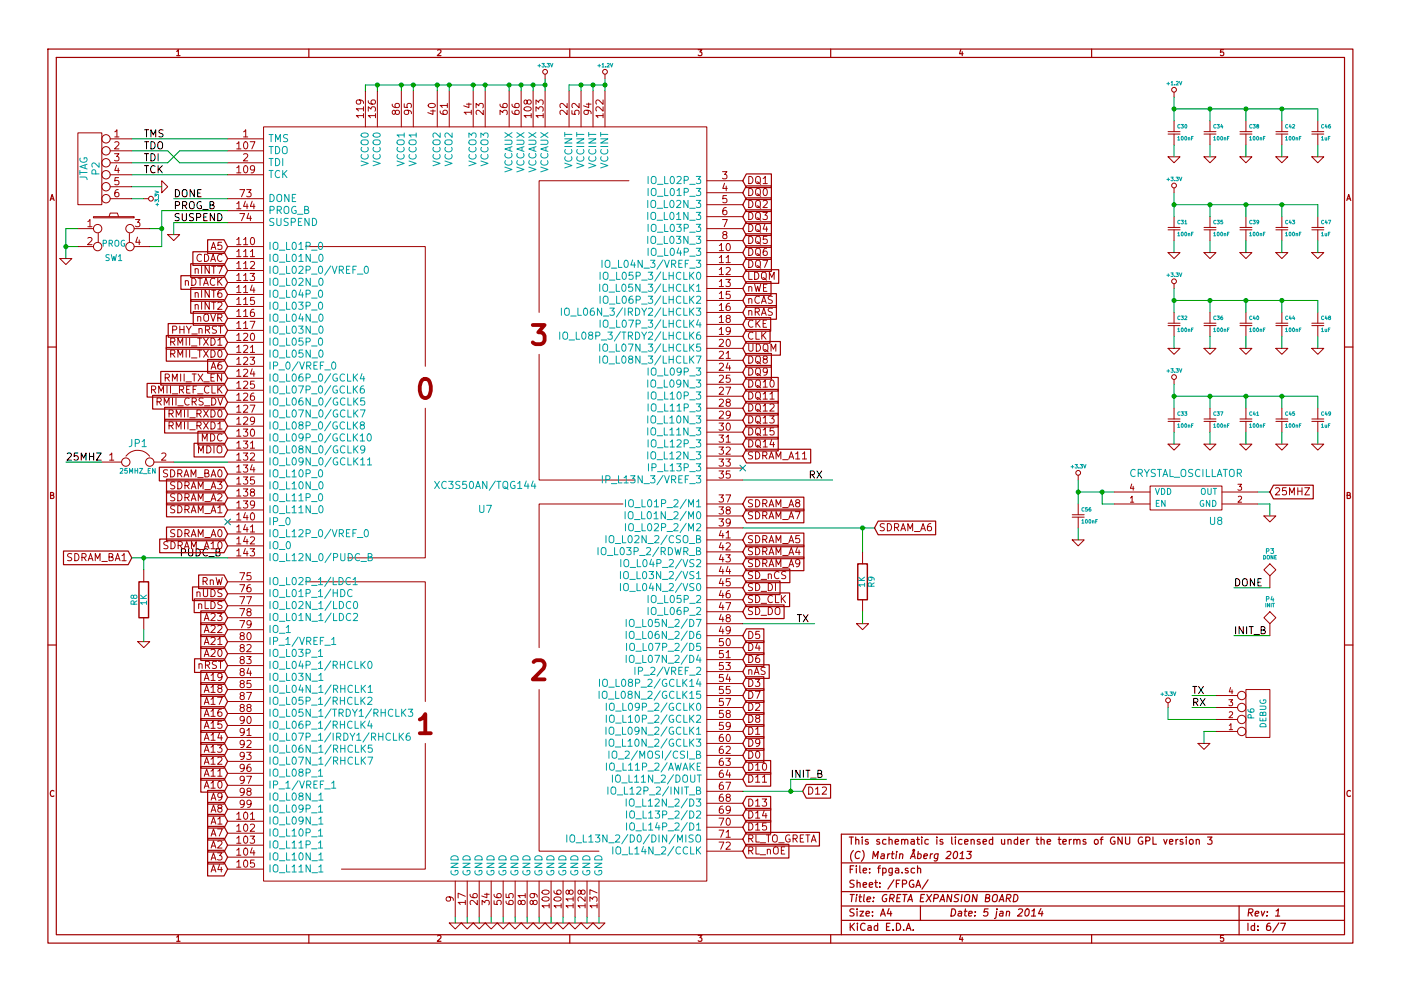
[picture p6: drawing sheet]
EESchema Schematic File Version 2
LIBS:greta
LIBS:power
LIBS:device
LIBS:transistors
LIBS:conn
LIBS:linear
LIBS:regul
LIBS:74xx
LIBS:cmos4000
LIBS:adc-dac
LIBS:memory
LIBS:xilinx
LIBS:special
LIBS:microcontrollers
LIBS:dsp
LIBS:microchip
LIBS:analog_switches
LIBS:motorola
LIBS:texas
LIBS:intel
LIBS:audio
LIBS:interface
LIBS:digital-audio
LIBS:philips
LIBS:display
LIBS:cypress
LIBS:siliconi
LIBS:opto
LIBS:atmel
LIBS:contrib
LIBS:valves
LIBS:greta-cache
EELAYER 27 0
EELAYER END
$Descr A4 11693 8268
encoding utf-8
Sheet 6 7
Title "GRETA EXPANSION BOARD"
Date "5 jan 2014"
Rev "1"
Comp "(C) Martin Åberg 2013"
Comment1 "This schematic is licensed under the terms of GNU GPL version 3"
Comment2 ""
Comment3 ""
Comment4 ""
$EndDescr
Text GLabel 10600 4100 2    60   Input ~ 0
25MHZ
$Comp
L GND #PWR0109
U 1 1
P 10600 4300
F 0 "#PWR0109" H 10600 4300 30  0001 C CNN
F 1 "GND" H 10600 4230 30  0001 C CNN
F 2 "" H 10600 4300 60  0001 C CNN
F 3 "" H 10600 4300 60  0001 C CNN
	1    10600 4300
	1    0    0    -1  
$EndComp
$Comp
L CRYSTAL_OSCILLATOR U8
U 1 1
P 9900 3950
F 0 "U8" H 10150 3550 60  0000 C CNN
F 1 "CRYSTAL_OSCILLATOR" H 9900 3950 60  0000 C CNN
F 2 "" H 9900 3950 60  0001 C CNN
F 3 "" H 9900 3950 60  0001 C CNN
	1    9900 3950
	1    0    0    -1  
$EndComp
$Comp
L GND #PWR0110
U 1 1
P 1450 1950
F 0 "#PWR0110" H 1450 1950 30  0001 C CNN
F 1 "GND" H 1450 1880 30  0001 C CNN
F 2 "" H 1450 1950 60  0001 C CNN
F 3 "" H 1450 1950 60  0001 C CNN
	1    1450 1950
	1    0    0    -1  
$EndComp
$Comp
L GND #PWR0111
U 1 1
P 550 2150
F 0 "#PWR0111" H 550 2150 30  0001 C CNN
F 1 "GND" H 550 2080 30  0001 C CNN
F 2 "" H 550 2150 60  0001 C CNN
F 3 "" H 550 2150 60  0001 C CNN
	1    550  2150
	1    0    0    -1  
$EndComp
$Comp
L SW_PUSH SW1
U 1 1
P 950 1950
F 0 "SW1" H 950 1750 50  0000 C CNN
F 1 "PROG" H 950 1870 50  0000 C CNN
F 2 "" H 950 1950 60  0001 C CNN
F 3 "" H 950 1950 60  0001 C CNN
	1    950  1950
	1    0    0    -1  
$EndComp
$Comp
L TST P3
U 1 1
P 10600 4900
F 0 "P3" H 10600 5200 40  0000 C CNN
F 1 "DONE" H 10600 5150 30  0000 C CNN
F 2 "" H 10600 4900 60  0001 C CNN
F 3 "" H 10600 4900 60  0001 C CNN
	1    10600 4900
	1    0    0    -1  
$EndComp
$Comp
L +3.3V #PWR0112
U 1 1
P 1200 1650
F 0 "#PWR0112" H 1200 1610 30  0001 C CNN
F 1 "+3.3V" H 1200 1760 30  0000 C CNN
F 2 "" H 1200 1650 60  0001 C CNN
F 3 "" H 1200 1650 60  0001 C CNN
	1    1200 1650
	0    1    1    0   
$EndComp
$Comp
L GND #PWR0113
U 1 1
P 1350 1550
F 0 "#PWR0113" H 1350 1550 30  0001 C CNN
F 1 "GND" H 1350 1480 30  0001 C CNN
F 2 "" H 1350 1550 60  0001 C CNN
F 3 "" H 1350 1550 60  0001 C CNN
	1    1350 1550
	0    -1   -1   0   
$EndComp
$Comp
L CONN_6 P2
U 1 1
P 750 1400
F 0 "P2" V 700 1400 60  0000 C CNN
F 1 "JTAG" V 800 1400 60  0000 C CNN
F 2 "" H 750 1400 60  0001 C CNN
F 3 "" H 750 1400 60  0001 C CNN
	1    750  1400
	-1   0    0    -1  
$EndComp
$Comp
L TST P4
U 1 1
P 10600 5300
F 0 "P4" H 10600 5600 40  0000 C CNN
F 1 "INIT" H 10600 5550 30  0000 C CNN
F 2 "" H 10600 5300 60  0001 C CNN
F 3 "" H 10600 5300 60  0001 C CNN
	1    10600 5300
	1    0    0    -1  
$EndComp
$Comp
L GND #PWR0114
U 1 1
P 1200 5350
F 0 "#PWR0114" H 1200 5350 30  0001 C CNN
F 1 "GND" H 1200 5280 30  0001 C CNN
F 2 "" H 1200 5350 60  0001 C CNN
F 3 "" H 1200 5350 60  0001 C CNN
	1    1200 5350
	1    0    0    -1  
$EndComp
$Comp
L R R8
U 1 1
P 1200 5000
F 0 "R8" V 1280 5000 50  0000 C CNN
F 1 "1K" V 1200 5000 50  0000 C CNN
F 2 "" H 1200 5000 60  0001 C CNN
F 3 "" H 1200 5000 60  0001 C CNN
	1    1200 5000
	-1   0    0    1   
$EndComp
$Comp
L GND #PWR0115
U 1 1
P 7200 5200
F 0 "#PWR0115" H 7200 5200 30  0001 C CNN
F 1 "GND" H 7200 5130 30  0001 C CNN
F 2 "" H 7200 5200 60  0001 C CNN
F 3 "" H 7200 5200 60  0001 C CNN
	1    7200 5200
	1    0    0    -1  
$EndComp
$Comp
L R R9
U 1 1
P 7200 4850
F 0 "R9" V 7280 4850 50  0000 C CNN
F 1 "1K" V 7200 4850 50  0000 C CNN
F 2 "" H 7200 4850 60  0001 C CNN
F 3 "" H 7200 4850 60  0001 C CNN
	1    7200 4850
	1    0    0    -1  
$EndComp
$Comp
L GND #PWR0116
U 1 1
P 4600 7700
F 0 "#PWR0116" H 4600 7700 30  0001 C CNN
F 1 "GND" H 4600 7630 30  0001 C CNN
F 2 "" H 4600 7700 60  0001 C CNN
F 3 "" H 4600 7700 60  0001 C CNN
	1    4600 7700
	1    0    0    -1  
$EndComp
$Comp
L GND #PWR0117
U 1 1
P 4700 7700
F 0 "#PWR0117" H 4700 7700 30  0001 C CNN
F 1 "GND" H 4700 7630 30  0001 C CNN
F 2 "" H 4700 7700 60  0001 C CNN
F 3 "" H 4700 7700 60  0001 C CNN
	1    4700 7700
	1    0    0    -1  
$EndComp
$Comp
L GND #PWR0118
U 1 1
P 4800 7700
F 0 "#PWR0118" H 4800 7700 30  0001 C CNN
F 1 "GND" H 4800 7630 30  0001 C CNN
F 2 "" H 4800 7700 60  0001 C CNN
F 3 "" H 4800 7700 60  0001 C CNN
	1    4800 7700
	1    0    0    -1  
$EndComp
$Comp
L GND #PWR0119
U 1 1
P 4900 7700
F 0 "#PWR0119" H 4900 7700 30  0001 C CNN
F 1 "GND" H 4900 7630 30  0001 C CNN
F 2 "" H 4900 7700 60  0001 C CNN
F 3 "" H 4900 7700 60  0001 C CNN
	1    4900 7700
	1    0    0    -1  
$EndComp
$Comp
L GND #PWR0120
U 1 1
P 5000 7700
F 0 "#PWR0120" H 5000 7700 30  0001 C CNN
F 1 "GND" H 5000 7630 30  0001 C CNN
F 2 "" H 5000 7700 60  0001 C CNN
F 3 "" H 5000 7700 60  0001 C CNN
	1    5000 7700
	1    0    0    -1  
$EndComp
$Comp
L GND #PWR0121
U 1 1
P 4200 7700
F 0 "#PWR0121" H 4200 7700 30  0001 C CNN
F 1 "GND" H 4200 7630 30  0001 C CNN
F 2 "" H 4200 7700 60  0001 C CNN
F 3 "" H 4200 7700 60  0001 C CNN
	1    4200 7700
	1    0    0    -1  
$EndComp
$Comp
L GND #PWR0122
U 1 1
P 4300 7700
F 0 "#PWR0122" H 4300 7700 30  0001 C CNN
F 1 "GND" H 4300 7630 30  0001 C CNN
F 2 "" H 4300 7700 60  0001 C CNN
F 3 "" H 4300 7700 60  0001 C CNN
	1    4300 7700
	1    0    0    -1  
$EndComp
$Comp
L GND #PWR0123
U 1 1
P 4400 7700
F 0 "#PWR0123" H 4400 7700 30  0001 C CNN
F 1 "GND" H 4400 7630 30  0001 C CNN
F 2 "" H 4400 7700 60  0001 C CNN
F 3 "" H 4400 7700 60  0001 C CNN
	1    4400 7700
	1    0    0    -1  
$EndComp
$Comp
L GND #PWR0124
U 1 1
P 4500 7700
F 0 "#PWR0124" H 4500 7700 30  0001 C CNN
F 1 "GND" H 4500 7630 30  0001 C CNN
F 2 "" H 4500 7700 60  0001 C CNN
F 3 "" H 4500 7700 60  0001 C CNN
	1    4500 7700
	1    0    0    -1  
$EndComp
$Comp
L GND #PWR0125
U 1 1
P 4100 7700
F 0 "#PWR0125" H 4100 7700 30  0001 C CNN
F 1 "GND" H 4100 7630 30  0001 C CNN
F 2 "" H 4100 7700 60  0001 C CNN
F 3 "" H 4100 7700 60  0001 C CNN
	1    4100 7700
	1    0    0    -1  
$EndComp
$Comp
L GND #PWR0126
U 1 1
P 4000 7700
F 0 "#PWR0126" H 4000 7700 30  0001 C CNN
F 1 "GND" H 4000 7630 30  0001 C CNN
F 2 "" H 4000 7700 60  0001 C CNN
F 3 "" H 4000 7700 60  0001 C CNN
	1    4000 7700
	1    0    0    -1  
$EndComp
$Comp
L GND #PWR0127
U 1 1
P 3900 7700
F 0 "#PWR0127" H 3900 7700 30  0001 C CNN
F 1 "GND" H 3900 7630 30  0001 C CNN
F 2 "" H 3900 7700 60  0001 C CNN
F 3 "" H 3900 7700 60  0001 C CNN
	1    3900 7700
	1    0    0    -1  
$EndComp
$Comp
L +3.3V #PWR0128
U 1 1
P 9800 3200
F 0 "#PWR0128" H 9800 3160 30  0001 C CNN
F 1 "+3.3V" H 9800 3310 30  0000 C CNN
F 2 "" H 9800 3200 60  0001 C CNN
F 3 "" H 9800 3200 60  0001 C CNN
	1    9800 3200
	1    0    0    -1  
$EndComp
$Comp
L CSMALL C33
U 1 1
P 9800 3500
F 0 "C33" H 9825 3550 30  0000 L CNN
F 1 "100nF" H 9825 3450 30  0000 L CNN
F 2 "" H 9800 3500 60  0001 C CNN
F 3 "" H 9800 3500 60  0001 C CNN
	1    9800 3500
	1    0    0    -1  
$EndComp
$Comp
L CSMALL C37
U 1 1
P 10100 3500
F 0 "C37" H 10125 3550 30  0000 L CNN
F 1 "100nF" H 10125 3450 30  0000 L CNN
F 2 "" H 10100 3500 60  0001 C CNN
F 3 "" H 10100 3500 60  0001 C CNN
	1    10100 3500
	1    0    0    -1  
$EndComp
$Comp
L CSMALL C45
U 1 1
P 10700 3500
F 0 "C45" H 10725 3550 30  0000 L CNN
F 1 "100nF" H 10725 3450 30  0000 L CNN
F 2 "" H 10700 3500 60  0001 C CNN
F 3 "" H 10700 3500 60  0001 C CNN
	1    10700 3500
	1    0    0    -1  
$EndComp
$Comp
L CSMALL C41
U 1 1
P 10400 3500
F 0 "C41" H 10425 3550 30  0000 L CNN
F 1 "100nF" H 10425 3450 30  0000 L CNN
F 2 "" H 10400 3500 60  0001 C CNN
F 3 "" H 10400 3500 60  0001 C CNN
	1    10400 3500
	1    0    0    -1  
$EndComp
$Comp
L GND #PWR0129
U 1 1
P 9800 3700
F 0 "#PWR0129" H 9800 3700 30  0001 C CNN
F 1 "GND" H 9800 3630 30  0001 C CNN
F 2 "" H 9800 3700 60  0001 C CNN
F 3 "" H 9800 3700 60  0001 C CNN
	1    9800 3700
	1    0    0    -1  
$EndComp
$Comp
L GND #PWR0130
U 1 1
P 10100 3700
F 0 "#PWR0130" H 10100 3700 30  0001 C CNN
F 1 "GND" H 10100 3630 30  0001 C CNN
F 2 "" H 10100 3700 60  0001 C CNN
F 3 "" H 10100 3700 60  0001 C CNN
	1    10100 3700
	1    0    0    -1  
$EndComp
$Comp
L GND #PWR0131
U 1 1
P 10400 3700
F 0 "#PWR0131" H 10400 3700 30  0001 C CNN
F 1 "GND" H 10400 3630 30  0001 C CNN
F 2 "" H 10400 3700 60  0001 C CNN
F 3 "" H 10400 3700 60  0001 C CNN
	1    10400 3700
	1    0    0    -1  
$EndComp
$Comp
L GND #PWR0132
U 1 1
P 10700 3700
F 0 "#PWR0132" H 10700 3700 30  0001 C CNN
F 1 "GND" H 10700 3630 30  0001 C CNN
F 2 "" H 10700 3700 60  0001 C CNN
F 3 "" H 10700 3700 60  0001 C CNN
	1    10700 3700
	1    0    0    -1  
$EndComp
$Comp
L CSMALL C49
U 1 1
P 11000 3500
F 0 "C49" H 11025 3550 30  0000 L CNN
F 1 "1uF" H 11025 3450 30  0000 L CNN
F 2 "" H 11000 3500 60  0001 C CNN
F 3 "" H 11000 3500 60  0001 C CNN
	1    11000 3500
	1    0    0    -1  
$EndComp
$Comp
L GND #PWR0133
U 1 1
P 11000 3700
F 0 "#PWR0133" H 11000 3700 30  0001 C CNN
F 1 "GND" H 11000 3630 30  0001 C CNN
F 2 "" H 11000 3700 60  0001 C CNN
F 3 "" H 11000 3700 60  0001 C CNN
	1    11000 3700
	1    0    0    -1  
$EndComp
$Comp
L GND #PWR0134
U 1 1
P 11000 2900
F 0 "#PWR0134" H 11000 2900 30  0001 C CNN
F 1 "GND" H 11000 2830 30  0001 C CNN
F 2 "" H 11000 2900 60  0001 C CNN
F 3 "" H 11000 2900 60  0001 C CNN
	1    11000 2900
	1    0    0    -1  
$EndComp
$Comp
L CSMALL C48
U 1 1
P 11000 2700
F 0 "C48" H 11025 2750 30  0000 L CNN
F 1 "1uF" H 11025 2650 30  0000 L CNN
F 2 "" H 11000 2700 60  0001 C CNN
F 3 "" H 11000 2700 60  0001 C CNN
	1    11000 2700
	1    0    0    -1  
$EndComp
$Comp
L GND #PWR0135
U 1 1
P 10700 2900
F 0 "#PWR0135" H 10700 2900 30  0001 C CNN
F 1 "GND" H 10700 2830 30  0001 C CNN
F 2 "" H 10700 2900 60  0001 C CNN
F 3 "" H 10700 2900 60  0001 C CNN
	1    10700 2900
	1    0    0    -1  
$EndComp
$Comp
L GND #PWR0136
U 1 1
P 10400 2900
F 0 "#PWR0136" H 10400 2900 30  0001 C CNN
F 1 "GND" H 10400 2830 30  0001 C CNN
F 2 "" H 10400 2900 60  0001 C CNN
F 3 "" H 10400 2900 60  0001 C CNN
	1    10400 2900
	1    0    0    -1  
$EndComp
$Comp
L GND #PWR0137
U 1 1
P 10100 2900
F 0 "#PWR0137" H 10100 2900 30  0001 C CNN
F 1 "GND" H 10100 2830 30  0001 C CNN
F 2 "" H 10100 2900 60  0001 C CNN
F 3 "" H 10100 2900 60  0001 C CNN
	1    10100 2900
	1    0    0    -1  
$EndComp
$Comp
L GND #PWR0138
U 1 1
P 9800 2900
F 0 "#PWR0138" H 9800 2900 30  0001 C CNN
F 1 "GND" H 9800 2830 30  0001 C CNN
F 2 "" H 9800 2900 60  0001 C CNN
F 3 "" H 9800 2900 60  0001 C CNN
	1    9800 2900
	1    0    0    -1  
$EndComp
$Comp
L CSMALL C40
U 1 1
P 10400 2700
F 0 "C40" H 10425 2750 30  0000 L CNN
F 1 "100nF" H 10425 2650 30  0000 L CNN
F 2 "" H 10400 2700 60  0001 C CNN
F 3 "" H 10400 2700 60  0001 C CNN
	1    10400 2700
	1    0    0    -1  
$EndComp
$Comp
L CSMALL C44
U 1 1
P 10700 2700
F 0 "C44" H 10725 2750 30  0000 L CNN
F 1 "100nF" H 10725 2650 30  0000 L CNN
F 2 "" H 10700 2700 60  0001 C CNN
F 3 "" H 10700 2700 60  0001 C CNN
	1    10700 2700
	1    0    0    -1  
$EndComp
$Comp
L CSMALL C36
U 1 1
P 10100 2700
F 0 "C36" H 10125 2750 30  0000 L CNN
F 1 "100nF" H 10125 2650 30  0000 L CNN
F 2 "" H 10100 2700 60  0001 C CNN
F 3 "" H 10100 2700 60  0001 C CNN
	1    10100 2700
	1    0    0    -1  
$EndComp
$Comp
L CSMALL C32
U 1 1
P 9800 2700
F 0 "C32" H 9825 2750 30  0000 L CNN
F 1 "100nF" H 9825 2650 30  0000 L CNN
F 2 "" H 9800 2700 60  0001 C CNN
F 3 "" H 9800 2700 60  0001 C CNN
	1    9800 2700
	1    0    0    -1  
$EndComp
$Comp
L +3.3V #PWR0139
U 1 1
P 9800 2400
F 0 "#PWR0139" H 9800 2360 30  0001 C CNN
F 1 "+3.3V" H 9800 2510 30  0000 C CNN
F 2 "" H 9800 2400 60  0001 C CNN
F 3 "" H 9800 2400 60  0001 C CNN
	1    9800 2400
	1    0    0    -1  
$EndComp
$Comp
L +3.3V #PWR0140
U 1 1
P 9800 1600
F 0 "#PWR0140" H 9800 1560 30  0001 C CNN
F 1 "+3.3V" H 9800 1710 30  0000 C CNN
F 2 "" H 9800 1600 60  0001 C CNN
F 3 "" H 9800 1600 60  0001 C CNN
	1    9800 1600
	1    0    0    -1  
$EndComp
$Comp
L CSMALL C31
U 1 1
P 9800 1900
F 0 "C31" H 9825 1950 30  0000 L CNN
F 1 "100nF" H 9825 1850 30  0000 L CNN
F 2 "" H 9800 1900 60  0001 C CNN
F 3 "" H 9800 1900 60  0001 C CNN
	1    9800 1900
	1    0    0    -1  
$EndComp
$Comp
L CSMALL C35
U 1 1
P 10100 1900
F 0 "C35" H 10125 1950 30  0000 L CNN
F 1 "100nF" H 10125 1850 30  0000 L CNN
F 2 "" H 10100 1900 60  0001 C CNN
F 3 "" H 10100 1900 60  0001 C CNN
	1    10100 1900
	1    0    0    -1  
$EndComp
$Comp
L CSMALL C43
U 1 1
P 10700 1900
F 0 "C43" H 10725 1950 30  0000 L CNN
F 1 "100nF" H 10725 1850 30  0000 L CNN
F 2 "" H 10700 1900 60  0001 C CNN
F 3 "" H 10700 1900 60  0001 C CNN
	1    10700 1900
	1    0    0    -1  
$EndComp
$Comp
L CSMALL C39
U 1 1
P 10400 1900
F 0 "C39" H 10425 1950 30  0000 L CNN
F 1 "100nF" H 10425 1850 30  0000 L CNN
F 2 "" H 10400 1900 60  0001 C CNN
F 3 "" H 10400 1900 60  0001 C CNN
	1    10400 1900
	1    0    0    -1  
$EndComp
$Comp
L GND #PWR0141
U 1 1
P 9800 2100
F 0 "#PWR0141" H 9800 2100 30  0001 C CNN
F 1 "GND" H 9800 2030 30  0001 C CNN
F 2 "" H 9800 2100 60  0001 C CNN
F 3 "" H 9800 2100 60  0001 C CNN
	1    9800 2100
	1    0    0    -1  
$EndComp
$Comp
L GND #PWR0142
U 1 1
P 10100 2100
F 0 "#PWR0142" H 10100 2100 30  0001 C CNN
F 1 "GND" H 10100 2030 30  0001 C CNN
F 2 "" H 10100 2100 60  0001 C CNN
F 3 "" H 10100 2100 60  0001 C CNN
	1    10100 2100
	1    0    0    -1  
$EndComp
$Comp
L GND #PWR0143
U 1 1
P 10400 2100
F 0 "#PWR0143" H 10400 2100 30  0001 C CNN
F 1 "GND" H 10400 2030 30  0001 C CNN
F 2 "" H 10400 2100 60  0001 C CNN
F 3 "" H 10400 2100 60  0001 C CNN
	1    10400 2100
	1    0    0    -1  
$EndComp
$Comp
L GND #PWR0144
U 1 1
P 10700 2100
F 0 "#PWR0144" H 10700 2100 30  0001 C CNN
F 1 "GND" H 10700 2030 30  0001 C CNN
F 2 "" H 10700 2100 60  0001 C CNN
F 3 "" H 10700 2100 60  0001 C CNN
	1    10700 2100
	1    0    0    -1  
$EndComp
$Comp
L CSMALL C47
U 1 1
P 11000 1900
F 0 "C47" H 11025 1950 30  0000 L CNN
F 1 "1uF" H 11025 1850 30  0000 L CNN
F 2 "" H 11000 1900 60  0001 C CNN
F 3 "" H 11000 1900 60  0001 C CNN
	1    11000 1900
	1    0    0    -1  
$EndComp
$Comp
L GND #PWR0145
U 1 1
P 11000 2100
F 0 "#PWR0145" H 11000 2100 30  0001 C CNN
F 1 "GND" H 11000 2030 30  0001 C CNN
F 2 "" H 11000 2100 60  0001 C CNN
F 3 "" H 11000 2100 60  0001 C CNN
	1    11000 2100
	1    0    0    -1  
$EndComp
$Comp
L GND #PWR0146
U 1 1
P 11000 1300
F 0 "#PWR0146" H 11000 1300 30  0001 C CNN
F 1 "GND" H 11000 1230 30  0001 C CNN
F 2 "" H 11000 1300 60  0001 C CNN
F 3 "" H 11000 1300 60  0001 C CNN
	1    11000 1300
	1    0    0    -1  
$EndComp
$Comp
L CSMALL C46
U 1 1
P 11000 1100
F 0 "C46" H 11025 1150 30  0000 L CNN
F 1 "1uF" H 11025 1050 30  0000 L CNN
F 2 "" H 11000 1100 60  0001 C CNN
F 3 "" H 11000 1100 60  0001 C CNN
	1    11000 1100
	1    0    0    -1  
$EndComp
$Comp
L +1.2V #PWR0147
U 1 1
P 9800 800
F 0 "#PWR0147" H 9800 940 20  0001 C CNN
F 1 "+1.2V" H 9800 910 30  0000 C CNN
F 2 "" H 9800 800 60  0001 C CNN
F 3 "" H 9800 800 60  0001 C CNN
	1    9800 800 
	1    0    0    -1  
$EndComp
$Comp
L GND #PWR0148
U 1 1
P 10700 1300
F 0 "#PWR0148" H 10700 1300 30  0001 C CNN
F 1 "GND" H 10700 1230 30  0001 C CNN
F 2 "" H 10700 1300 60  0001 C CNN
F 3 "" H 10700 1300 60  0001 C CNN
	1    10700 1300
	1    0    0    -1  
$EndComp
$Comp
L GND #PWR0149
U 1 1
P 10400 1300
F 0 "#PWR0149" H 10400 1300 30  0001 C CNN
F 1 "GND" H 10400 1230 30  0001 C CNN
F 2 "" H 10400 1300 60  0001 C CNN
F 3 "" H 10400 1300 60  0001 C CNN
	1    10400 1300
	1    0    0    -1  
$EndComp
$Comp
L GND #PWR0150
U 1 1
P 10100 1300
F 0 "#PWR0150" H 10100 1300 30  0001 C CNN
F 1 "GND" H 10100 1230 30  0001 C CNN
F 2 "" H 10100 1300 60  0001 C CNN
F 3 "" H 10100 1300 60  0001 C CNN
	1    10100 1300
	1    0    0    -1  
$EndComp
$Comp
L GND #PWR0151
U 1 1
P 9800 1300
F 0 "#PWR0151" H 9800 1300 30  0001 C CNN
F 1 "GND" H 9800 1230 30  0001 C CNN
F 2 "" H 9800 1300 60  0001 C CNN
F 3 "" H 9800 1300 60  0001 C CNN
	1    9800 1300
	1    0    0    -1  
$EndComp
$Comp
L CSMALL C38
U 1 1
P 10400 1100
F 0 "C38" H 10425 1150 30  0000 L CNN
F 1 "100nF" H 10425 1050 30  0000 L CNN
F 2 "" H 10400 1100 60  0001 C CNN
F 3 "" H 10400 1100 60  0001 C CNN
	1    10400 1100
	1    0    0    -1  
$EndComp
$Comp
L CSMALL C42
U 1 1
P 10700 1100
F 0 "C42" H 10725 1150 30  0000 L CNN
F 1 "100nF" H 10725 1050 30  0000 L CNN
F 2 "" H 10700 1100 60  0001 C CNN
F 3 "" H 10700 1100 60  0001 C CNN
	1    10700 1100
	1    0    0    -1  
$EndComp
$Comp
L CSMALL C34
U 1 1
P 10100 1100
F 0 "C34" H 10125 1150 30  0000 L CNN
F 1 "100nF" H 10125 1050 30  0000 L CNN
F 2 "" H 10100 1100 60  0001 C CNN
F 3 "" H 10100 1100 60  0001 C CNN
	1    10100 1100
	1    0    0    -1  
$EndComp
$Comp
L +1.2V #PWR0152
U 1 1
P 5050 650
F 0 "#PWR0152" H 5050 790 20  0001 C CNN
F 1 "+1.2V" H 5050 760 30  0000 C CNN
F 2 "" H 5050 650 60  0001 C CNN
F 3 "" H 5050 650 60  0001 C CNN
	1    5050 650 
	1    0    0    -1  
$EndComp
$Comp
L +3.3V #PWR0153
U 1 1
P 4550 650
F 0 "#PWR0153" H 4550 610 30  0001 C CNN
F 1 "+3.3V" H 4550 760 30  0000 C CNN
F 2 "" H 4550 650 60  0001 C CNN
F 3 "" H 4550 650 60  0001 C CNN
	1    4550 650 
	1    0    0    -1  
$EndComp
$Comp
L CSMALL C30
U 1 1
P 9800 1100
F 0 "C30" H 9825 1150 30  0000 L CNN
F 1 "100nF" H 9825 1050 30  0000 L CNN
F 2 "" H 9800 1100 60  0001 C CNN
F 3 "" H 9800 1100 60  0001 C CNN
	1    9800 1100
	1    0    0    -1  
$EndComp
$Comp
L GND #PWR0154
U 1 1
P 3800 7700
F 0 "#PWR0154" H 3800 7700 30  0001 C CNN
F 1 "GND" H 3800 7630 30  0001 C CNN
F 2 "" H 3800 7700 60  0001 C CNN
F 3 "" H 3800 7700 60  0001 C CNN
	1    3800 7700
	1    0    0    -1  
$EndComp
$Comp
L XC3S50AN/TQG144 U7
U 1 1
P 4050 4250
F 0 "U7" H 4050 4250 60  0000 C CNN
F 1 "XC3S50AN/TQG144" H 4050 4450 60  0000 C CNN
F 2 "" H 4050 4250 60  0001 C CNN
F 3 "" H 4050 4250 60  0001 C CNN
	1    4050 4250
	1    0    0    -1  
$EndComp
Text GLabel 1900 3350 0    60   Input ~ 0
RMII_CRS_DV
Text GLabel 1900 3450 0    60   Input ~ 0
RMII_RXD0
Text GLabel 1900 3750 0    60   Input ~ 0
MDIO
Text GLabel 1900 3550 0    60   Input ~ 0
RMII_RXD1
Text GLabel 1900 3650 0    60   Input ~ 0
MDC
Text GLabel 1900 3250 0    60   Input ~ 0
RMII_REF_CLK
Text Label 550  3850 0    60   ~ 0
25MHZ
Text GLabel 1900 3150 0    60   Input ~ 0
RMII_TX_EN
Text GLabel 1900 2950 0    60   Input ~ 0
RMII_TXD0
Text GLabel 1900 2850 0    60   Input ~ 0
RMII_TXD1
Text GLabel 1900 2750 0    60   Input ~ 0
PHY_nRST
Text Label 1200 1150 0    60   ~ 0
TMS
Text Label 1200 1250 0    60   ~ 0
TDO
Text Label 1200 1350 0    60   ~ 0
TDI
Text Label 1200 1450 0    60   ~ 0
TCK
Text Label 1450 1650 0    60   ~ 0
DONE
Text Label 10300 4900 0    60   ~ 0
DONE
Text Label 6600 6500 0    60   ~ 0
INIT_B
Text Label 10300 5300 0    60   ~ 0
INIT_B
Text Label 1500 4650 0    60   ~ 0
PUDC_B
Text Label 1450 1750 0    60   ~ 0
PROG_B
Text Label 1450 1850 0    60   ~ 0
SUSPEND
Text GLabel 1900 2150 0    60   Input ~ 0
CDAC
Text GLabel 1900 2050 0    60   Input ~ 0
A5
Text GLabel 1900 7250 0    60   Input ~ 0
A4
Text GLabel 1900 3050 0    60   Input ~ 0
A6
Text GLabel 1900 7150 0    60   Input ~ 0
A3
Text GLabel 1900 7050 0    60   Input ~ 0
A2
Text GLabel 1900 6950 0    60   Input ~ 0
A7
Text GLabel 1900 6850 0    60   Input ~ 0
A1
Text GLabel 1900 6750 0    60   Input ~ 0
A8
Text GLabel 1900 6650 0    60   Input ~ 0
A9
Text GLabel 1900 6550 0    60   Input ~ 0
A10
Text GLabel 1900 6450 0    60   Input ~ 0
A11
Text GLabel 1900 6350 0    60   Input ~ 0
A12
Text GLabel 1900 6250 0    60   Input ~ 0
A13
Text GLabel 1900 6150 0    60   Input ~ 0
A14
Text GLabel 1900 6050 0    60   Input ~ 0
A15
Text GLabel 1900 5950 0    60   Input ~ 0
A16
Text GLabel 1900 5850 0    60   Input ~ 0
A17
Text GLabel 1900 5750 0    60   Input ~ 0
A18
Text GLabel 1900 5550 0    60   Input ~ 0
nRST
Text GLabel 1900 5650 0    60   Input ~ 0
A19
Text GLabel 1900 5450 0    60   Input ~ 0
A20
Text GLabel 1900 5250 0    60   Input ~ 0
A22
Text GLabel 1900 5350 0    60   Input ~ 0
A21
Text GLabel 1900 5150 0    60   Input ~ 0
A23
Text GLabel 1900 4850 0    60   Input ~ 0
RnW
Text GLabel 1900 5050 0    60   Input ~ 0
nLDS
Text GLabel 1900 4950 0    60   Input ~ 0
nUDS
Text GLabel 6200 5600 2    60   Input ~ 0
nAS
Text GLabel 6200 6900 2    60   Input ~ 0
D15
Text GLabel 6200 6700 2    60   Input ~ 0
D13
Text GLabel 6200 6800 2    60   Input ~ 0
D14
Text GLabel 6700 6600 2    60   Input ~ 0
D12
Text GLabel 6200 6500 2    60   Input ~ 0
D11
Text GLabel 6200 6300 2    60   Input ~ 0
D0
Text GLabel 6200 6400 2    60   Input ~ 0
D10
Text GLabel 6200 5900 2    60   Input ~ 0
D2
Text GLabel 6200 6100 2    60   Input ~ 0
D1
Text GLabel 6200 5800 2    60   Input ~ 0
D7
Text GLabel 6200 6000 2    60   Input ~ 0
D8
Text GLabel 6200 6200 2    60   Input ~ 0
D9
Text GLabel 6200 5700 2    60   Input ~ 0
D3
Text GLabel 6200 5500 2    60   Input ~ 0
D6
Text GLabel 6200 5400 2    60   Input ~ 0
D4
Text GLabel 6200 5300 2    60   Input ~ 0
D5
$Comp
L CONN_4 P6
U 1 1
P 10500 5950
F 0 "P6" V 10450 5950 50  0000 C CNN
F 1 "DEBUG" V 10550 5950 50  0000 C CNN
F 2 "~" H 10500 5950 60  0000 C CNN
F 3 "~" H 10500 5950 60  0000 C CNN
	1    10500 5950
	1    0    0    1   
$EndComp
$Comp
L GND #PWR0155
U 1 1
P 10050 6200
F 0 "#PWR0155" H 10050 6200 30  0001 C CNN
F 1 "GND" H 10050 6130 30  0001 C CNN
F 2 "" H 10050 6200 60  0000 C CNN
F 3 "" H 10050 6200 60  0000 C CNN
	1    10050 6200
	1    0    0    -1  
$EndComp
$Comp
L +3.3V #PWR0156
U 1 1
P 9750 5900
F 0 "#PWR0156" H 9750 5860 30  0001 C CNN
F 1 "+3.3V" H 9750 6010 30  0000 C CNN
F 2 "" H 9750 5900 60  0000 C CNN
F 3 "" H 9750 5900 60  0000 C CNN
	1    9750 5900
	1    0    0    -1  
$EndComp
Text Label 9950 5900 0    60   ~ 0
RX
Text Label 9950 5800 0    60   ~ 0
TX
Text Label 6750 4000 0    60   ~ 0
RX
Text Label 6650 5200 0    60   ~ 0
TX
Text GLabel 1900 2650 0    60   Input ~ 0
nOVR
Text GLabel 1900 2550 0    60   Input ~ 0
nINT2
Text GLabel 1900 2450 0    60   Input ~ 0
nINT6
Text GLabel 1900 2250 0    60   Input ~ 0
nINT7
Text GLabel 1900 2350 0    60   Input ~ 0
nDTACK
Text GLabel 6200 7000 2    60   Input ~ 0
RL_TO_GRETA
Text GLabel 6200 7100 2    60   Input ~ 0
RL_nOE
$Comp
L CSMALL C56
U 1 1
P 9000 4300
F 0 "C56" H 9025 4350 30  0000 L CNN
F 1 "100nF" H 9025 4250 30  0000 L CNN
F 2 "" H 9000 4300 60  0001 C CNN
F 3 "" H 9000 4300 60  0001 C CNN
	1    9000 4300
	1    0    0    -1  
$EndComp
$Comp
L +3.3V #PWR0157
U 1 1
P 9000 4000
F 0 "#PWR0157" H 9000 3960 30  0001 C CNN
F 1 "+3.3V" H 9000 4110 30  0000 C CNN
F 2 "" H 9000 4000 60  0000 C CNN
F 3 "" H 9000 4000 60  0000 C CNN
	1    9000 4000
	1    0    0    -1  
$EndComp
$Comp
L GND #PWR0158
U 1 1
P 9000 4500
F 0 "#PWR0158" H 9000 4500 30  0001 C CNN
F 1 "GND" H 9000 4430 30  0001 C CNN
F 2 "" H 9000 4500 60  0000 C CNN
F 3 "" H 9000 4500 60  0000 C CNN
	1    9000 4500
	1    0    0    -1  
$EndComp
Text GLabel 6200 1600 2    60   Input ~ 0
DQ0
Text GLabel 6200 1500 2    60   Input ~ 0
DQ1
Text GLabel 6200 1700 2    60   Input ~ 0
DQ2
Text GLabel 6200 1800 2    60   Input ~ 0
DQ3
Text GLabel 6200 1900 2    60   Input ~ 0
DQ4
Text GLabel 6200 2000 2    60   Input ~ 0
DQ5
Text GLabel 6200 2100 2    60   Input ~ 0
DQ6
Text GLabel 6200 2200 2    60   Input ~ 0
DQ7
Text GLabel 6200 3000 2    60   Input ~ 0
DQ8
Text GLabel 6200 3100 2    60   Input ~ 0
DQ9
Text GLabel 6200 3200 2    60   Input ~ 0
DQ10
Text GLabel 6200 3300 2    60   Input ~ 0
DQ11
Text GLabel 6200 3400 2    60   Input ~ 0
DQ12
Text GLabel 6200 3500 2    60   Input ~ 0
DQ13
Text GLabel 6200 3700 2    60   Input ~ 0
DQ14
Text GLabel 6200 3600 2    60   Input ~ 0
DQ15
Text GLabel 6200 2900 2    60   Input ~ 0
UDQM
Text GLabel 6200 2800 2    60   Input ~ 0
CLK
Text GLabel 6200 2300 2    60   Input ~ 0
LDQM
Text GLabel 6200 2700 2    60   Input ~ 0
CKE
Text GLabel 6200 2400 2    60   Input ~ 0
nWE
Text GLabel 6200 2500 2    60   Input ~ 0
nCAS
Text GLabel 6200 2600 2    60   Input ~ 0
nRAS
Text GLabel 1900 3950 0    60   Input ~ 0
SDRAM_BA0
Text GLabel 1100 4650 0    60   Input ~ 0
SDRAM_BA1
Text GLabel 1900 4550 0    60   Input ~ 0
SDRAM_A10
Text GLabel 1900 4450 0    60   Input ~ 0
SDRAM_A0
Text GLabel 1900 4250 0    60   Input ~ 0
SDRAM_A1
Text GLabel 1900 4150 0    60   Input ~ 0
SDRAM_A2
Text GLabel 1900 4050 0    60   Input ~ 0
SDRAM_A3
Text GLabel 6200 3800 2    60   Input ~ 0
SDRAM_A11
Text GLabel 6200 4700 2    60   Input ~ 0
SDRAM_A9
Text GLabel 6200 4200 2    60   Input ~ 0
SDRAM_A8
Text GLabel 6200 4300 2    60   Input ~ 0
SDRAM_A7
Text GLabel 7300 4400 2    60   Input ~ 0
SDRAM_A6
Text GLabel 6200 4500 2    60   Input ~ 0
SDRAM_A5
Text GLabel 6200 4600 2    60   Input ~ 0
SDRAM_A4
Wire Wire Line
	10500 4100 10600 4100
Wire Wire Line
	9200 4200 9300 4200
Wire Wire Line
	9000 4100 9300 4100
Wire Wire Line
	1350 1750 1900 1750
Wire Wire Line
	1100 1650 1200 1650
Wire Wire Line
	1100 1450 1900 1450
Wire Wire Line
	1500 1250 1400 1350
Wire Wire Line
	1500 1250 1900 1250
Wire Wire Line
	1400 1350 1100 1350
Wire Wire Line
	1100 1150 1900 1150
Wire Wire Line
	5000 7700 5000 7650
Wire Wire Line
	4800 7700 4800 7650
Wire Wire Line
	4600 7650 4600 7700
Wire Wire Line
	4400 7700 4400 7650
Wire Wire Line
	4200 7700 4200 7650
Wire Wire Line
	4000 7700 4000 7650
Wire Wire Line
	3800 7700 3800 7650
Wire Wire Line
	10700 1200 10700 1300
Wire Wire Line
	10100 1200 10100 1300
Connection ~ 10700 900 
Wire Wire Line
	11000 900  11000 1000
Wire Wire Line
	9800 900  11000 900 
Connection ~ 10400 900 
Wire Wire Line
	10400 900  10400 1000
Wire Wire Line
	10700 900  10700 1000
Connection ~ 5050 700 
Wire Wire Line
	5050 650  5050 750 
Connection ~ 4950 700 
Wire Wire Line
	4950 700  4950 750 
Connection ~ 4550 700 
Wire Wire Line
	4550 650  4550 750 
Connection ~ 4350 700 
Wire Wire Line
	4350 700  4350 750 
Connection ~ 4050 700 
Wire Wire Line
	4050 700  4050 750 
Connection ~ 3750 700 
Wire Wire Line
	3750 700  3750 750 
Connection ~ 3450 700 
Wire Wire Line
	3450 700  3450 750 
Connection ~ 3150 700 
Wire Wire Line
	3150 700  3150 750 
Wire Wire Line
	3050 700  4550 700 
Wire Wire Line
	3050 700  3050 750 
Wire Wire Line
	3350 700  3350 750 
Connection ~ 3350 700 
Wire Wire Line
	3650 700  3650 750 
Connection ~ 3650 700 
Wire Wire Line
	3950 700  3950 750 
Connection ~ 3950 700 
Wire Wire Line
	4250 700  4250 750 
Connection ~ 4250 700 
Wire Wire Line
	4450 700  4450 750 
Connection ~ 4450 700 
Wire Wire Line
	4750 750  4750 700 
Wire Wire Line
	4750 700  5050 700 
Wire Wire Line
	4850 700  4850 750 
Connection ~ 4850 700 
Wire Wire Line
	10100 1000 10100 900 
Connection ~ 10100 900 
Wire Wire Line
	9800 800  9800 1000
Connection ~ 9800 900 
Wire Wire Line
	9800 1200 9800 1300
Wire Wire Line
	10400 1300 10400 1200
Wire Wire Line
	11000 1200 11000 1300
Wire Wire Line
	11000 2000 11000 2100
Wire Wire Line
	10400 2100 10400 2000
Wire Wire Line
	9800 2000 9800 2100
Connection ~ 9800 1700
Wire Wire Line
	9800 1600 9800 1800
Connection ~ 10100 1700
Wire Wire Line
	10100 1700 10100 1800
Wire Wire Line
	10700 1700 10700 1800
Wire Wire Line
	10400 1700 10400 1800
Connection ~ 10400 1700
Wire Wire Line
	9800 1700 11000 1700
Wire Wire Line
	11000 1700 11000 1800
Connection ~ 10700 1700
Wire Wire Line
	10100 2000 10100 2100
Wire Wire Line
	10700 2000 10700 2100
Wire Wire Line
	10700 2800 10700 2900
Wire Wire Line
	10100 2800 10100 2900
Connection ~ 10700 2500
Wire Wire Line
	11000 2500 11000 2600
Wire Wire Line
	9800 2500 11000 2500
Connection ~ 10400 2500
Wire Wire Line
	10400 2500 10400 2600
Wire Wire Line
	10700 2500 10700 2600
Wire Wire Line
	10100 2600 10100 2500
Connection ~ 10100 2500
Wire Wire Line
	9800 2400 9800 2600
Connection ~ 9800 2500
Wire Wire Line
	9800 2800 9800 2900
Wire Wire Line
	10400 2900 10400 2800
Wire Wire Line
	11000 2800 11000 2900
Wire Wire Line
	11000 3600 11000 3700
Wire Wire Line
	10400 3700 10400 3600
Wire Wire Line
	9800 3600 9800 3700
Connection ~ 9800 3300
Wire Wire Line
	9800 3200 9800 3400
Connection ~ 10100 3300
Wire Wire Line
	10100 3300 10100 3400
Wire Wire Line
	10700 3300 10700 3400
Wire Wire Line
	10400 3300 10400 3400
Connection ~ 10400 3300
Wire Wire Line
	9800 3300 11000 3300
Wire Wire Line
	11000 3300 11000 3400
Connection ~ 10700 3300
Wire Wire Line
	10100 3600 10100 3700
Wire Wire Line
	10700 3600 10700 3700
Wire Wire Line
	3900 7650 3900 7700
Wire Wire Line
	4100 7650 4100 7700
Wire Wire Line
	4300 7650 4300 7700
Wire Wire Line
	4500 7650 4500 7700
Wire Wire Line
	4700 7700 4700 7650
Wire Wire Line
	4900 7650 4900 7700
Wire Wire Line
	7200 5200 7200 5100
Wire Wire Line
	1100 1250 1400 1250
Wire Wire Line
	1900 1350 1500 1350
Wire Wire Line
	1500 1350 1400 1250
Wire Wire Line
	1350 1550 1100 1550
Wire Wire Line
	10500 4200 10600 4200
Wire Wire Line
	10600 4200 10600 4300
Wire Wire Line
	1250 1900 1350 1900
Wire Wire Line
	1350 2050 1250 2050
Wire Wire Line
	650  1900 550  1900
Wire Wire Line
	550  1900 550  2150
Wire Wire Line
	650  2050 550  2050
Connection ~ 550  2050
Wire Wire Line
	10600 4900 10300 4900
Wire Wire Line
	6200 6600 6700 6600
Wire Wire Line
	10300 5300 10600 5300
Wire Wire Line
	1350 1750 1350 2050
Connection ~ 1350 1900
Wire Wire Line
	1900 1850 1450 1850
Wire Wire Line
	1450 1850 1450 1950
Wire Wire Line
	1900 1650 1450 1650
Wire Wire Line
	7200 4600 7200 4400
Wire Wire Line
	10050 6200 10050 6100
Wire Wire Line
	10050 6100 10150 6100
Wire Wire Line
	9750 5900 9750 6000
Wire Wire Line
	9750 6000 10150 6000
Wire Wire Line
	10150 5900 9950 5900
Wire Wire Line
	9950 5800 10150 5800
Wire Wire Line
	9200 4200 9200 4100
Wire Wire Line
	9000 4500 9000 4400
Wire Wire Line
	9000 4000 9000 4200
Connection ~ 9200 4100
Connection ~ 9000 4100
Wire Wire Line
	6200 4400 7300 4400
Connection ~ 7200 4400
Text GLabel 6200 4900 2    60   Input ~ 0
SD_DI
Wire Wire Line
	6200 4000 6950 4000
Wire Wire Line
	6200 5200 6800 5200
Text GLabel 6200 4800 2    60   Input ~ 0
SD_nCS
Text GLabel 6200 5000 2    60   Input ~ 0
SD_CLK
Text GLabel 6200 5100 2    60   Input ~ 0
SD_DO
Wire Wire Line
	1200 5250 1200 5350
Wire Wire Line
	1200 4650 1200 4750
Wire Wire Line
	1100 4650 1900 4650
Connection ~ 1200 4650
NoConn ~ 1900 4350
Wire Wire Line
	6600 6500 6600 6600
Connection ~ 6600 6600
Wire Wire Line
	6600 6500 6900 6500
NoConn ~ 6200 3900
$Comp
L JUMPER JP1
U 1 1
P 1150 3850
F 0 "JP1" H 1150 4000 60  0000 C CNN
F 1 "25MHZ_EN" H 1150 3770 40  0000 C CNN
F 2 "~" H 1150 3850 60  0000 C CNN
F 3 "~" H 1150 3850 60  0000 C CNN
	1    1150 3850
	1    0    0    -1  
$EndComp
Wire Wire Line
	550  3850 850  3850
Wire Wire Line
	1450 3850 1900 3850
$EndSCHEMATC
